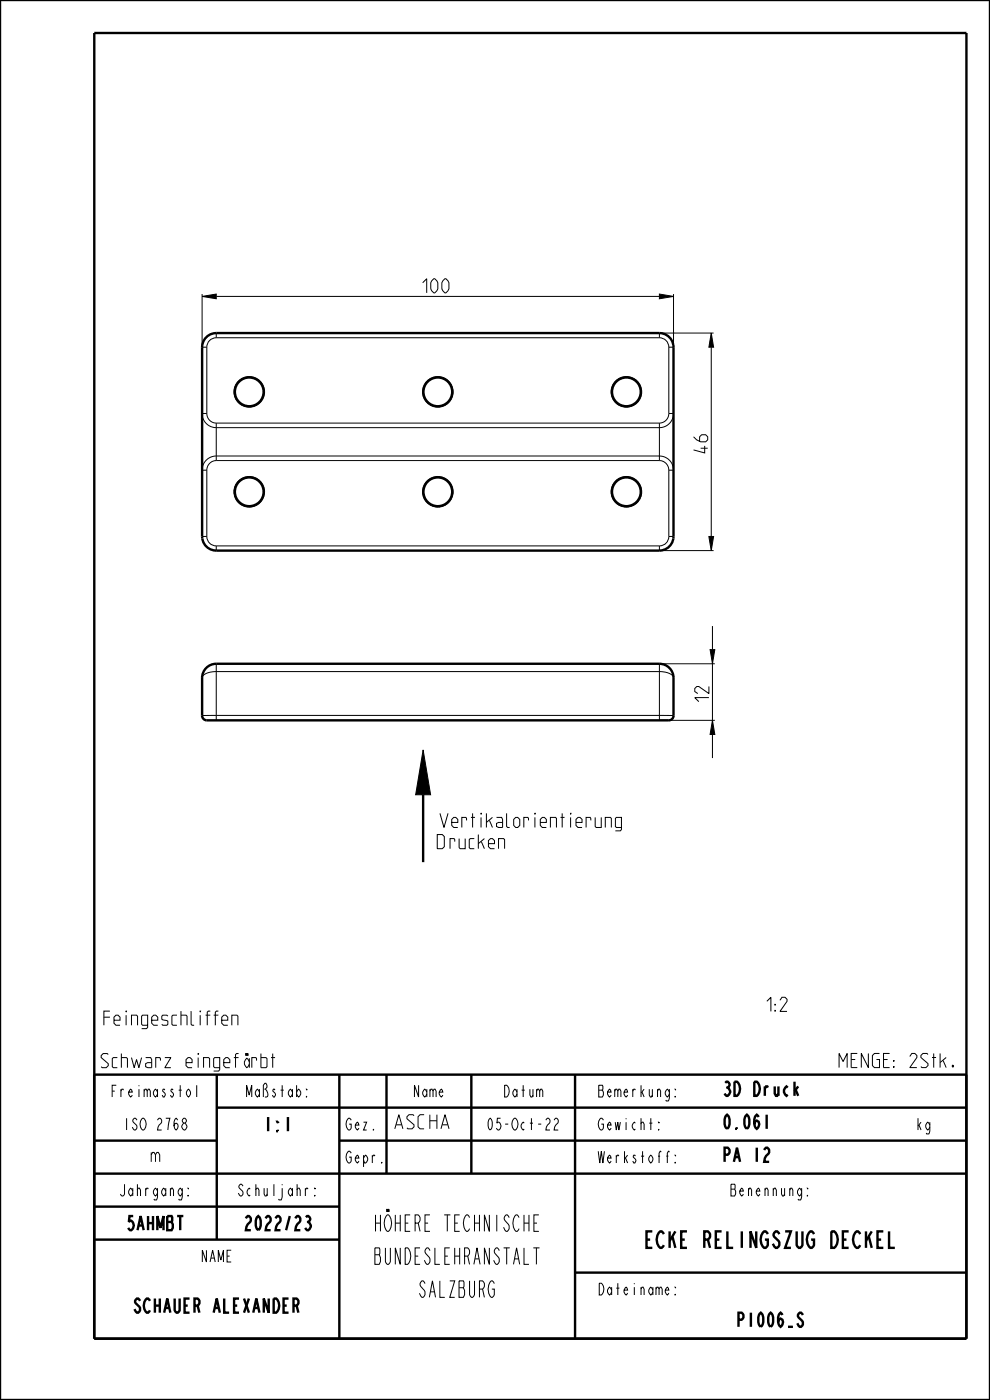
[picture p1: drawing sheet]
<svg xmlns="http://www.w3.org/2000/svg" width="210mm" height="297mm" viewBox="0 0 210 297" stroke-linecap="round" stroke-linejoin="round" font-family="sans-serif">
<path d="M42.9 62.9l3-.5v1zM139.9 62.4l3 .5-3 .5zM150.9 70.7l.5 3h-1zM150.4 113.8h1l-.5 3zM150.6 137.8h1l-.5 3zM151.1 152.8l.5 3h-1zM89.8 159.1l1.5 9.5h-3.1z" fill="#000"/>
<g fill="none" stroke="#000" stroke-width=".21">
<path d="M42.9 62.9l3-.5v1zM42.9 62.4v11.3M45.9 62.9h94M139.9 62.4l3 .5-3 .5zM139.9 70.7h11.5M142.9 62.4v11.3M150.9 70.7l.5 3h-1zM150.9 73.7v40.1M139.9 116.8h11.5M150.4 113.8h1l-.5 3zM150.6 137.8h1l-.5 3zM151.1 132.8v5"/>
<path d="M89.8 159.1l1.5 9.5h-3.1zM139.9 152.8h11.7M139.9 140.8h11.7M151.1 152.8l.5 3h-1zM151.1 140.8v12M151.1 155.8v5"/>
</g>
<g fill="none" stroke="#000" stroke-width=".51">
<path d="M0 0h210v297h-210zM20 7h185v277h-185zM89.8 168.6v14.3M20 228h185v56M46 235h159M46 228v35M72 228v56M82 228v21M100 228v21M122 228v56M20 242h26M20 249h185"/>
<path d="M20 256h52M72 242h133M20 263h52M122 270h83"/>
</g>
<!-- layer: A_RUNDUNGEN -->
<g fill="none" stroke="#000" stroke-width=".51">
<path d="M43.5 71.8a3 3 0 0 1 2.4-1.1h94a3 3 0 0 1 3 3v40.1a3 3 0 0 1-3 3h-94a3 3 0 0 1-3-3v-40.1a3 3 0 0 1 .6-1.9zM44 141.5l1.2-.6 .7-.1h94a3 3 0 0 1 3 3v8a1 1 0 0 1-1 1h-98a1 1 0 0 1-1-1v-8a2.99 2.99 0 0 1 1.1-2.3z"/>
<circle cx="52.9" cy="83.1" r="3.1"/>
<circle cx="92.9" cy="83.1" r="3.1"/>
<circle cx="132.9" cy="83.1" r="3.1"/>
<circle cx="52.9" cy="104.3" r="3.1"/>
<circle cx="92.9" cy="104.3" r="3.1"/>
<circle cx="132.9" cy="104.3" r="3.1"/>
</g>
<g fill="none" stroke="#000" stroke-width=".21">
<path d="M42.9 73.7h1M43.9 73.7v14M45.9 71.7a2 2 0 0 0-2 2M45.9 70.7v1M45.9 71.7h94M139.9 71.7a2 2 0 0 1 2 2M139.9 70.7v1M141.9 73.7h1M141.9 73.7v14M43.9 99.7h-1a3 3 0 0 1 3-3h94a3 3 0 0 1 3 3h-1M43.9 87.7h-1a3 3 0 0 0 3 3h94a3 3 0 0 0 3-3h-1M43.9 87.7a2.03 2.03 0 0 0 2 2.1"/>
<path d="M43.9 99.7v14.1M45.9 97.7a2.03 2.03 0 0 0-2 2M45.9 89.8v7.9M45.9 97.7h94M45.9 89.8h94M139.9 97.7a2.03 2.03 0 0 1 2 2M139.9 89.8v7.9M141.9 87.7a2.03 2.03 0 0 1-2 2.1M141.9 99.7v14.1M42.9 113.8h1M43.9 113.8a2 2 0 0 0 2 2M45.9 115.8v1"/>
<path d="M45.9 115.8h94M139.9 115.8v1M141.9 113.8a2 2 0 0 1-2 2M141.9 113.8h1M42.9 151.8h100M42.9 143.8a2.01 2.01 0 0 1 2-1.3h95a2.96 2.96 0 0 1 3 1.2v.1M45.9 140.8v12M139.9 140.8v12"/>
<circle cx="52.9" cy="83.1" r="3.3"/>
<circle cx="92.9" cy="83.1" r="3.3"/>
<circle cx="132.9" cy="83.1" r="3.3"/>
<circle cx="52.9" cy="104.3" r="3.3"/>
<circle cx="92.9" cy="104.3" r="3.3"/>
<circle cx="132.9" cy="104.3" r="3.3"/>
</g>
<g font-size="4.6">
<text x="77.1" y="261.2">HÖHERE TECHNISCHE</text>
<text x="77.1" y="268.2">BUNDESLEHRANSTALT</text>
<text x="133.4" y="264.7">ECKE RELINGSZUG DECKEL</text>
<text x="87.6" y="275.2">SALZBURG</text>
</g>
<g font-size="3.9">
<text x="89.7" y="62.1">100</text>
<text x="150.1" y="96.1" transform="rotate(-90 150.1 96.1)">46</text>
<text x="150.4" y="148.9" transform="rotate(-90 150.4 148.9)">12</text>
<text x="92.8" y="175.5">Vertikalorientierung</text>
<text x="92.8" y="180">Drucken</text>
<text x="160.8" y="214.6">1:2</text>
<text x="21.5" y="217.5">Feingeschliffen</text>
<text x="21.5" y="226.5">Schwarz eingefärbt</text>
<text x="177.4" y="226.5">MENGE: 2Stk.</text>
<text x="153.2" y="232.5">3D Druck</text>
<text x="55.5" y="240">1:1</text>
<text x="83.2" y="239.5">ASCHA</text>
<text x="153.2" y="239.5">0.061</text>
<text x="31.6" y="246.5">m</text>
<text x="153.2" y="246.5">PA 12</text>
<text x="26" y="261">5AHMBT</text>
<text x="50.8" y="261">2022/23</text>
<text x="26.1" y="278.5">SCHAUER ALEXANDER</text>
<text x="155.3" y="281.5">P1006_S</text>
</g>
<g font-size="3.3">
<text x="22.3" y="232.7">Freimasstol</text>
<text x="51.2" y="232.7">Maßstab:</text>
<text x="87.1" y="232.7">Name</text>
<text x="106.1" y="232.7">Datum</text>
<text x="127.1" y="232.7">Bemerkung:</text>
<text x="25.2" y="239.7">ISO 2768</text>
<text x="73.2" y="239.7">Gez.</text>
<text x="102.2" y="239.7">05-Oct-22</text>
<text x="127.1" y="239.7">Gewicht:</text>
<text x="194.2" y="239.7">kg</text>
<text x="73.2" y="246.7">Gepr.</text>
<text x="127.1" y="246.7">Werkstoff:</text>
<text x="24.2" y="253.7">Jahrgang:</text>
<text x="49.2" y="253.7">Schuljahr:</text>
<text x="153.7" y="253.7">Benennung:</text>
<text x="42.1" y="267.7">NAME</text>
<text x="127.1" y="274.7">Dateiname:</text>
</g>
</svg>
